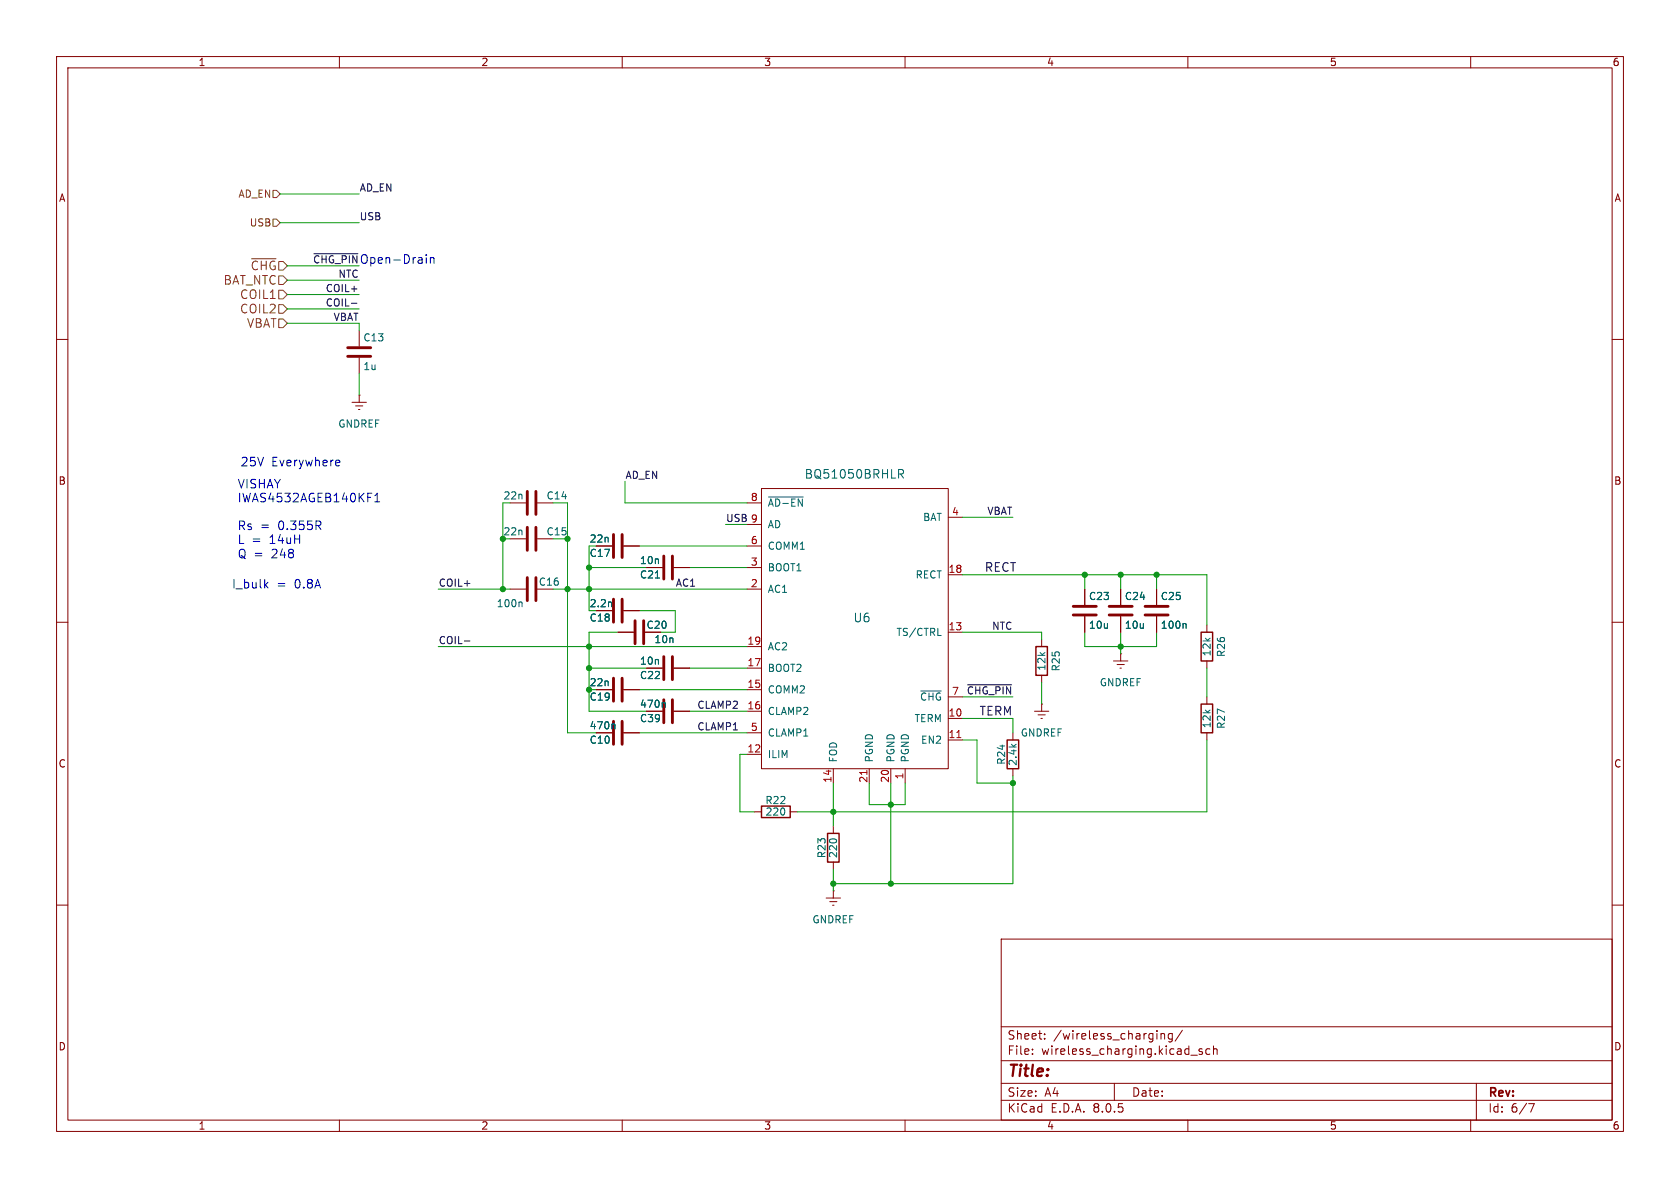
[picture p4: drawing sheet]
<svg xmlns="http://www.w3.org/2000/svg" width="297mm" height="210mm" viewBox="0 0 297 210" stroke-linecap="round" stroke-linejoin="round" font-family="sans-serif">
<g fill="none" stroke="#840000" stroke-width=".18">
<path d="M10 10h277v190h-277zM12 12h273v186h-273zM60 10v2M110 10v2M160 10v2M210 10v2M260 10v2M10 60h2M63.5 58.4v2.8M285 60h2M62.2 71.1h2.6M62.9 71.8h1.2"/>
<path d="M63.4 72.4h.2M63.5 69.9h.1M63.5 63.2v2.8M63.5 69.9v1.2M90.2 88.9h2.8M90.2 95.3h2.8M95 88.9h2.8M95 95.3h2.8M105.4 96.5h2.8M110.2 96.5h2.8M132.1 96.5h2.5M132.1 88.9h2.5"/>
<path d="M132.1 92.7h2.5M134.6 86.4h33v49.5h-33zM167.6 91.4h2.6M10 110h2M90.2 104.1h2.8M105.4 108h2.8M109.2 111.8h2.8M110.2 108h2.8M114.3 118.1h2.8M114.3 100.3h2.8M119.1 118.1h2.8M119.1 100.3h2.8"/>
<path d="M132.1 118.1h2.5M132.1 114.3h2.5M132.1 104.1h2.5M132.1 100.3h2.5M167.6 111.8h2.6M167.6 101.6h2.6M184.1 113v1.3M184.1 119.4v1.3M191.8 104.1v2.8M191.8 109v2.8M196.8 116.8h2.6M197.5 117.5h1.3"/>
<path d="M198 118.1h.2M198.1 115.6h.1M198.1 104.1v2.8M198.1 109v2.8M198.1 115.6v1.2M204.5 104.1v2.8M204.5 109v2.8M213.4 110.5v1.3M213.4 116.8v1.3M285 110h2M105.4 121.9h2.8M110.2 129.5h2.8"/>
<path d="M110.2 121.9h2.8M119.1 125.7h2.8M132.1 129.5h2.5M132.1 133.4h2.5M132.1 121.9h2.5M132.1 125.7h2.5M147.3 135.9v2.5M153.7 135.9v2.5M157.5 135.9v2.5M160 135.9v2.5M167.6 127h2.6M167.6 130.8h2.6"/>
<path d="M167.6 123.2h2.6M179.1 129.5v1.3M179.1 135.9v1.3M182.9 125.7h2.5M183.5 126.4h1.3M184 127h.3M184.1 124.5h.1M184.1 124.5v1.2M213.4 123.2v1.3M213.4 129.5v1.3M10 160h2M133.3 143.5h1.3"/>
<path d="M139.7 143.5h1.3M146 158.8h2.6M146.7 159.4h1.3M147.3 157.5h.1M147.3 146.1v1.2M147.3 152.4v1.3M147.3 157.5v1.3M285 160h2M147.2 160h.2M177 166h108v32h-108zM60 198v2M110 198v2"/>
<path d="M160 198v2M177 194.5h108M177 191.5h108M177 187.5h108M177 181.5h108M182.5 186.3v.1M182.5 185.5v.1M184.7 183.6v.1M184.7 182.8v.1M197 191.5v3M205.2 182.7v1M205.2 182.8l.3-.1 .3 .1 .1 .9"/>
<path d="M207.2 182.8l-.4-.1-.3 .3v.4l.2 .2h.5M207.2 182.7v1.2l-.2 .3-.4-.1M209 182.1l-1.3 2M210 198v2M210.5 186.5h1.2M212.5 185.5l-.3-.1-.2 .2v.2l.5 .2v.3h-.5M213.9 185.5l-.4-.1-.3 .3v.4l.1 .2h.6M214.5 185.5l.2-.1 .4 .1 .1 .9M214.5 184.9v1.5M260 198v2M261 191.5v6.5M270.2 195.1h1l-.6 1.5"/>
</g>
<g fill="none" stroke="#840000" stroke-width=".51">
<path d="M61.5 63h4M61.5 61.5h4M93.2 86.9v4M93.2 93.2v4.1M94.7 86.9v4M94.7 93.2v4.1M108.5 94.5v4.1M110 94.5v4.1M117.3 98.3v4.1M118.9 98.3v4.1M93.2 102.1v4.1M94.7 102.1v4.1"/>
<path d="M108.5 105.9v4.1M108.5 119.9v4.1M110 105.9v4.1M110 119.9v4.1M112.3 109.7v4.1M113.8 109.7v4.1M117.3 116.1v4M118.9 116.1v4M189.7 108.7h4.1M189.7 107.2h4.1M196.1 108.7h4.1M196.1 107.2h4.1"/>
<path d="M202.4 108.7h4.1M202.4 107.2h4.1M108.5 127.5v4.1M110 127.5v4.1M117.3 123.7v4.1M118.9 123.7v4.1"/>
</g>
<path d="M135.9 87.9h6.1M158.9 83h.5l.3 .3-.1 .4-.7 .1M159.2 83.8l.5 .7M92.1 106.4l.2 .2v.7M108.1 106.5v.8M115.9 102.2h.7M165.8 112.3h.6M209.5 110.2l.2 .2v.7M108.5 128l.2 .2v.6M117.4 124.2l.2 .2v.6M162.8 122.1h3.6" fill="none" stroke="#006464" stroke-width=".18"/>
<path d="M183.1 114.3h2.1v5.1h-2.1zM212.3 111.8h2.1v5h-2.1zM178.1 130.8h2v5.1h-2zM212.3 124.5h2.1v5h-2.1zM134.6 142.5h5.1v2h-5.1zM146.3 147.3h2v5.1h-2z" fill="none" stroke="#840000" stroke-width=".25"/>
<path d="M153.3 136.2v.7M169.2 130.4h.7" fill="none" stroke="#a90000" stroke-width=".18"/>
<path d="M48.3 33.7h.6l.6 .6-.6 .6h-.6zM48.3 38.7h.6l.6 .7-.6 .6h-.6zM44.5 45.7h4.3M49.3 51.3h.7l.8 .8-.8 .7h-.7zM49.3 56.4h.7l.8 .8-.8 .7h-.7zM49.3 53.8h.7l.8 .8-.8 .8h-.7zM49.3 48.8h.7l.8 .7-.8 .8h-.7z" fill="none" stroke="#725600" stroke-width=".18"/>
<path d="M55.5 44.9h7.8M62.1 53.6h1M82.1 113.3h1M171.1 121.1h7.7" fill="none" stroke="#0f0f0f" stroke-width=".18"/>
<g fill="none" stroke="#0000c2" stroke-width=".18">
<path d="M75.4 45v.2M75.4 45.5v1M76.1 45.5v1M76.1 45.7l.2-.2 .4 .1v.9M56.2 92.9l.5 .7M56.7 92.2v.6M59.6 81.3l.4 .1 .1 .3-.7 .2M60 82.3l-.4 .1M65 87.2h.7M66.2 88.7h.9M66.2 87.6l.5-.4v1.5M46.9 103.4l.5 .5"/>
<path d="M47.4 102.9l-.6 .6"/>
</g>
<g fill="none" stroke="#009600" stroke-width=".18">
<path d="M49.5 34.3h14M49.5 39.4h14M50.8 47h12.7M50.8 57.2h12.7v1.2M50.8 54.6h12.7M50.8 52.1h12.7M50.8 49.5h12.7M63.5 66v3.9M88.9 88.9v15.2M97.8 95.3h2.5M100.3 88.9v40.6h5.1M104.1 96.5v11.5"/>
<path d="M110.5 85.1v3.8h21.6M113 96.5h19.1M128.3 92.7h3.8M170.2 91.4h8.9M77.5 104.1h12.7M77.5 114.3h54.6M97.8 104.1h34.3M104.1 118.1h10.2M104.1 100.3h10.2M109.2 111.8h-5.1v13.9h10.2M113 108h6.4v3.8h-2.6M121.9 118.1h10.2"/>
<path d="M121.9 100.3h10.2M170.2 101.6h43.2v8.9M170.2 111.8h13.9v1.2M191.8 111.8v2.5h12.7v-2.5M191.8 101.6v2.5M198.1 101.6v2.5M198.1 111.8v3.8M204.5 101.6v2.5M213.4 118.1v5.1M113 129.5h19.1M113 121.9h19.1M121.9 125.7h10.2"/>
<path d="M132.1 133.4h-1.3v10.1h2.5M147.3 138.4v7.7M153.7 138.4v3.8h6.3v-3.8M157.5 138.4v17.8M170.2 123.2h8.9M170.2 130.8h2.5v7.6h6.4M170.2 127h8.9v2.5M179.1 137.2v19h-31.8M184.1 120.7v3.8M213.4 130.8v12.7h-72.4M147.3 153.7v3.8"/>
</g>
<g fill="#009600" stroke="#009600" stroke-width=".18">
<circle cx="104.1" cy="114.3" r=".46"/>
<circle cx="104.1" cy="118.1" r=".46"/>
<circle cx="104.1" cy="100.3" r=".46"/>
<circle cx="100.3" cy="104.1" r=".46"/>
<circle cx="191.8" cy="101.6" r=".46"/>
<circle cx="198.1" cy="101.6" r=".46"/>
<circle cx="198.1" cy="114.3" r=".46"/>
<circle cx="204.5" cy="101.6" r=".46"/>
<circle cx="88.9" cy="104.1" r=".46"/>
<circle cx="88.9" cy="95.3" r=".46"/>
<circle cx="100.3" cy="95.3" r=".46"/>
<circle cx="179.1" cy="138.4" r=".46"/>
<circle cx="147.3" cy="143.5" r=".46"/>
<circle cx="157.5" cy="142.2" r=".46"/>
<circle cx="157.5" cy="156.2" r=".46"/>
<circle cx="147.3" cy="156.2" r=".46"/>
<circle cx="104.1" cy="121.9" r=".46"/>
<circle cx="104.1" cy="104.1" r=".46"/>
</g>
<text font-size="2.8" fill="#840000" x="178" y="190.9">Title:</text>
<g font-size="2.1" fill="#725600">
<text x="44.3" y="48">~{CHG}</text>
<text x="39.5" y="50.5">BAT_NTC</text>
<text x="42.4" y="53.1">COIL1</text>
<text x="42.4" y="55.6">COIL2</text>
<text x="43.6" y="58.1">VBAT</text>
</g>
<g font-size="2.1" fill="#0000c2">
<text x="63.5" y="46.7">Open-Drain</text>
<text x="42.4" y="82.6">25V</text>
<text x="47.9" y="82.6">Everywhere</text>
<text x="41.9" y="86.5">VISHAY</text>
<text x="41.9" y="88.9">IWAS4532AGEB140KF1</text>
<text x="41.9" y="93.8">Rs =</text>
<text x="49.2" y="93.8">0.355R</text>
<text x="41.9" y="98.8">Q =</text>
<text x="41.9" y="96.3">L =</text>
<text x="47.7" y="96.3">14uH</text>
<text x="48" y="98.8">248</text>
<text x="40.9" y="104.1">I_bulk</text>
<text x="48.9" y="104.1">=</text>
<text x="52.1" y="104.1">0.8A</text>
</g>
<g font-size="2.1" fill="#006464">
<text x="142.2" y="84.8">BQ51050BRHLR</text>
<text x="150.8" y="110.2">U6</text>
</g>
<g font-size="2.1" fill="#0f0f0f">
<text x="174" y="101.2">RECT</text>
<text x="173.1" y="126.6">TERM</text>
</g>
<g font-size="2.1" fill="#840000">
<text x="178" y="184">Sheet:</text>
<text x="186.2" y="184">/wireless_charging/</text>
<text x="178" y="186.7">File:</text>
<text x="184.1" y="186.7">wireless_charging.kicad_sch</text>
<text x="178" y="196.9">KiCad</text>
<text x="178" y="194.1">Size:</text>
<text x="184.7" y="194.1">A4</text>
<text x="185.7" y="196.9">E.D.A.</text>
<text x="193.3" y="196.9">8.0.5</text>
<text x="200" y="194.1">Date:</text>
<text x="263" y="194.3">Rev:</text>
<text x="263" y="196.9">Id:</text>
<text x="267.1" y="196.9">6/7</text>
</g>
<g font-size="1.8" fill="#840000">
<text x="35" y="11.9">1</text>
<text x="85" y="11.9">2</text>
<text x="135" y="11.9">3</text>
<text x="185" y="11.9">4</text>
<text x="235" y="11.9">5</text>
<text x="285" y="11.9">6</text>
<text x="10.3" y="35.9">A</text>
<text x="285.3" y="35.9">A</text>
<text x="10.3" y="85.9">B</text>
<text x="285.3" y="85.9">B</text>
<text x="114.2" y="111.4">C20</text>
<text x="113" y="125.3">470n</text>
<text x="104.1" y="129.1">470n</text>
<text x="10.3" y="135.9">C</text>
<text x="285.3" y="135.9">C</text>
<text x="10.3" y="185.9">D</text>
<text x="285.3" y="185.9">D</text>
<text x="35" y="199.9">1</text>
<text x="85" y="199.9">2</text>
<text x="135" y="199.9">3</text>
<text x="185" y="199.9">4</text>
<text x="235" y="199.9">5</text>
<text x="285" y="199.9">6</text>
</g>
<g font-size="1.8" fill="#725600">
<text x="42.1" y="35.2">AD_EN</text>
<text x="44.1" y="40.2">USB</text>
</g>
<g font-size="1.8" fill="#0f0f0f">
<text x="63.5" y="33.9">AD_EN</text>
<text x="63.5" y="39">USB</text>
<text x="57.5" y="51.7">COIL+</text>
<text x="59.7" y="49.2">NTC</text>
<text x="57.5" y="54.3">COIL-</text>
<text x="58.9" y="56.8">VBAT</text>
<text x="110.5" y="84.7">AD_EN</text>
<text x="128.3" y="92.4">USB 9</text>
<text x="174.5" y="91.1">VBAT</text>
<text x="77.5" y="103.8">COIL+</text>
<text x="119.4" y="103.8">AC1</text>
<text x="77.5" y="114">COIL-</text>
<text x="175.3" y="111.4">NTC</text>
<text x="123.2" y="125.4">CLAMP2</text>
<text x="170.8" y="122.8">~{CHG_PIN}</text>
<text x="123.2" y="129.2">CLAMP1</text>
</g>
<text font-size="1.8" fill="#0000c2" x="55.3" y="46.6">~{CHG_PIN}</text>
<g font-size="1.8" fill="#006464">
<text x="64.1" y="65.6">1u</text>
<text x="64.1" y="60.6">C13</text>
<text x="59.7" y="75.8">GNDREF</text>
<text x="135.6" y="89.8">~{AD-EN}</text>
<text x="96.5" y="94.8">C15</text>
<text x="135.6" y="93.6">AD</text>
<text x="163.1" y="92.3">BAT</text>
<text x="104.1" y="98.7">C17</text>
<text x="104.1" y="96.1">22n</text>
<text x="113" y="99.9">10n</text>
<text x="135.6" y="101.2">BOOT1</text>
<text x="135.6" y="97.4">COMM1</text>
<text x="87.7" y="107.5">100n</text>
<text x="95.2" y="103.7">C16</text>
<text x="104.1" y="107.5">2.2n</text>
<text x="113" y="102.5">C21</text>
<text x="135.6" y="105">AC1</text>
<text x="161.8" y="102.5">RECT</text>
<text x="192.4" y="106.3">C23</text>
<text x="198.8" y="106.3">C24</text>
<text x="205.1" y="106.3">C25</text>
<text x="104.1" y="110.1">C18</text>
<text x="115.6" y="113.9">10n</text>
<text x="158.4" y="112.6">TS/CTRL</text>
<text x="192.4" y="111.4">10u</text>
<text x="198.8" y="111.4">10u</text>
<text x="205.1" y="111.4">100n</text>
<text x="113" y="117.7">10n</text>
<text x="135.6" y="119">BOOT2</text>
<text x="135.6" y="115.2">AC2</text>
<text x="185" y="118.7" transform="rotate(-90 185 118.7)">12k</text>
<text x="187.6" y="118.8" transform="rotate(-90 187.6 118.8)">R25</text>
<text x="214.2" y="116.1" transform="rotate(-90 214.2 116.1)">12k</text>
<text x="216.8" y="116.2" transform="rotate(-90 216.8 116.2)">R26</text>
<text x="104.1" y="124.1">C19</text>
<text x="104.1" y="121.5">22n</text>
<text x="113" y="120.2">C22</text>
<text x="135.6" y="122.8">COMM2</text>
<text x="162.6" y="124.1">~{CHG}</text>
<text x="194.3" y="121.5">GNDREF</text>
<text x="104.1" y="131.7">C10</text>
<text x="113" y="127.9">C39</text>
<text x="135.6" y="126.6">CLAMP2</text>
<text x="135.6" y="130.4">CLAMP1</text>
<text x="161.6" y="127.9">TERM</text>
<text x="162.7" y="131.7">EN2</text>
<text x="180.4" y="130.4">GNDREF</text>
<text x="214.2" y="128.8" transform="rotate(-90 214.2 128.8)">12k</text>
<text x="216.8" y="128.9" transform="rotate(-90 216.8 128.9)">R27</text>
<text x="135.6" y="134.2">ILIM</text>
<text x="148.2" y="134.9" transform="rotate(-90 148.2 134.9)">FOD</text>
<text x="154.5" y="134.9" transform="rotate(-90 154.5 134.9)">PGND</text>
<text x="158.3" y="134.9" transform="rotate(-90 158.3 134.9)">PGND</text>
<text x="160.9" y="134.9" transform="rotate(-90 160.9 134.9)">PGND</text>
<text x="177.9" y="135.3" transform="rotate(-90 177.9 135.3)">R24</text>
<text x="179.9" y="135.5" transform="rotate(-90 179.9 135.5)">2.4k</text>
<text x="135.2" y="142.3">R22</text>
<text x="135.2" y="144.4">220</text>
<text x="146.2" y="151.8" transform="rotate(-90 146.2 151.8)">R23</text>
<text x="148.2" y="151.8" transform="rotate(-90 148.2 151.8)">220</text>
<text x="143.5" y="163.4">GNDREF</text>
</g>
<g font-size="1.8" fill="#009600">
<text x="88.9" y="88.5">22n</text>
<text x="96.5" y="88.5">C14</text>
<text x="88.9" y="94.8">22n</text>
</g>
<g font-size="1.8" fill="#a90000">
<text x="132.6" y="88.6">8</text>
<text x="168.2" y="91.2">4</text>
<text x="132.6" y="100.1">3</text>
<text x="132.6" y="96.3">6</text>
<text x="167.6" y="101.3">18</text>
<text x="132.6" y="103.9">2</text>
<text x="167.6" y="111.5">13</text>
<text x="132" y="117.9">17</text>
<text x="132" y="114">19</text>
<text x="132" y="121.7">15</text>
<text x="132" y="125.5">16</text>
<text x="168.2" y="122.9">7</text>
<text x="132.6" y="129.3">5</text>
<text x="167.6" y="126.7">10</text>
<text x="167.6" y="130.6">11</text>
<text x="132" y="133.1">12</text>
<text x="159.8" y="137.9" transform="rotate(-90 159.8 137.9)">1</text>
<text x="147.1" y="138.5" transform="rotate(-90 147.1 138.5)">14</text>
<text x="153.4" y="138.5" transform="rotate(-90 153.4 138.5)">21</text>
<text x="157.2" y="138.5" transform="rotate(-90 157.2 138.5)">20</text>
</g>
</svg>
